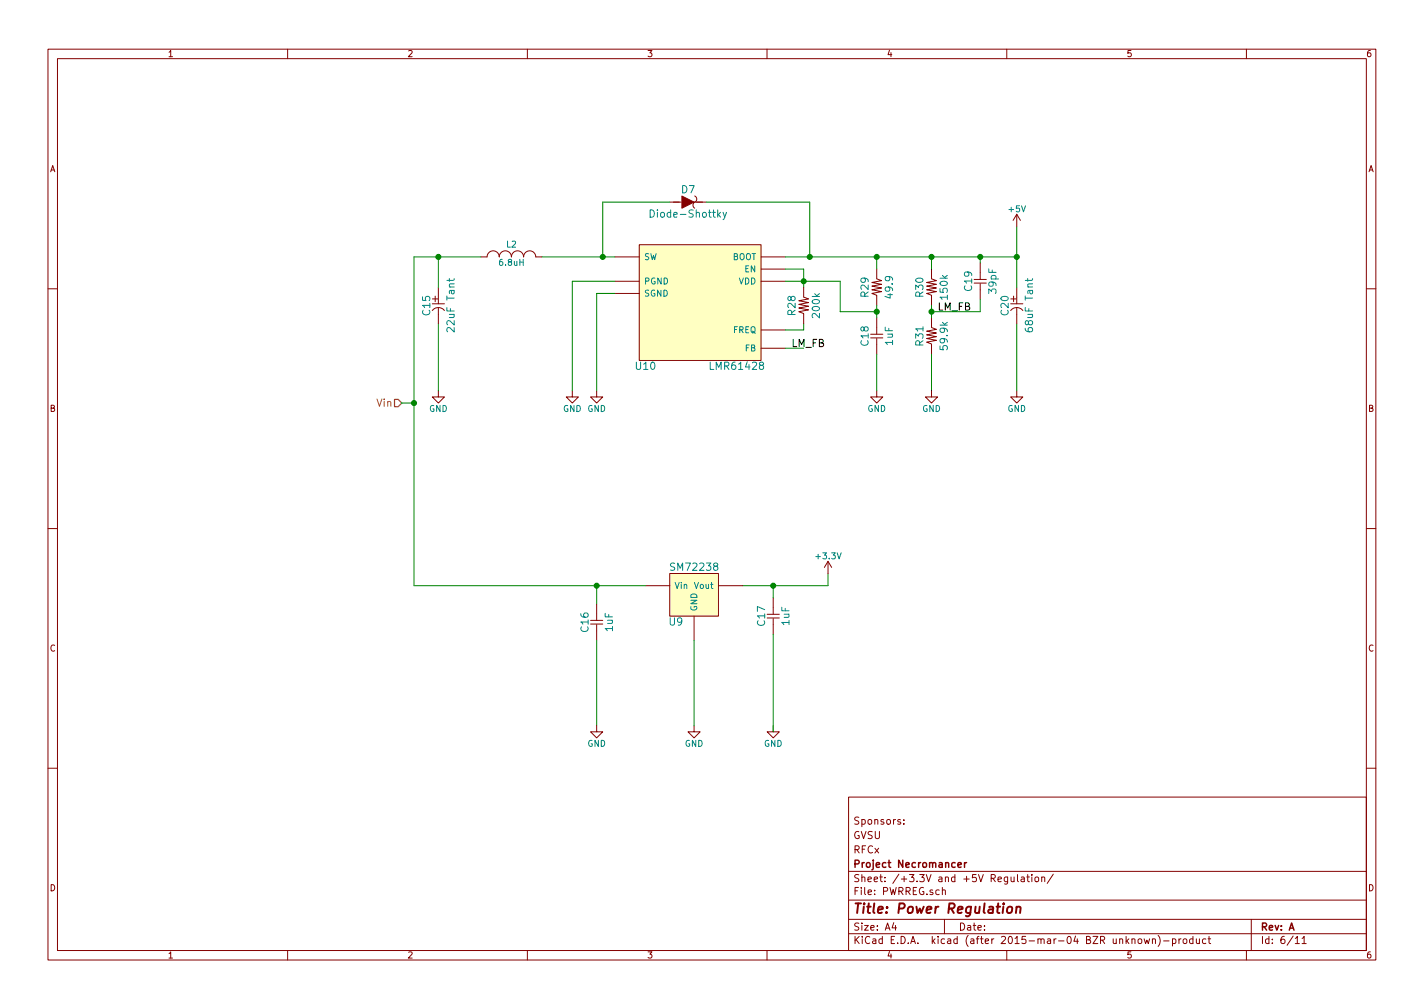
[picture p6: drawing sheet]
<svg xmlns="http://www.w3.org/2000/svg" width="297mm" height="210mm" viewBox="0 0 297 210" stroke-linecap="round" stroke-linejoin="round" font-family="sans-serif">
<g fill="none" stroke="#840000" stroke-width=".21">
<path d="M10 10.3h277v189.9h-277zM12 12.2h273v186.1h-273zM60 10.3v1.9M110 10.3v1.9M160 10.3v1.9M210 10.3v1.9M260 10.3v1.9M91.4 59.9v2M100.3 53.6h1.3a1.27 1.27 0 0 1 1.3-1.3 1.27 1.27 0 0 1 1.2 1.3 1.27 1.27 0 0 1 1.3-1.3 1.27 1.27 0 0 1 1.3 1.3 1.27 1.27 0 0 1 1.2-1.3 1.27 1.27 0 0 1 1.3 1.3 1.27 1.27 0 0 1 1.3-1.3 1.27 1.27 0 0 1 1.3 1.3h1.2M128.3 53.6h5M128.3 58.7h5M133.3 51h25.4v24.2h-25.4z"/>
<path d="M139.7 42.2h2.4M144.9 40.9h.1a.69 .69 0 0 1-.1 1.3M144.9 42.2a.74 .74 0 0 0 0 1.2M144.9 42.2h2.4M158.7 53.6h5.1M158.7 56.1h5.1M158.7 58.7h5.1M167.6 59.9v2.1l1.1 .4-2.1 .3 2.1 .4-2.1 .4 2.1 .4-2.1 .4 2.1 .3-2.1 .4 1 .4v2.2M182.9 56.1v2.1l1 .3-2 .4 2 .4-2 .4 2 .4-2 .3 2 .4-2 .4 1 .4v.1M194.3 56.1v2.1l1 .3-2 .4 2 .4-2 .4 2 .4-2 .3 2 .4-2 .4 1 .4v.1M203.2 59h2.5M203.2 58.3h2.5"/>
<path d="M204.5 54.9v3.4M204.5 59.2v3.3M212.1 44.7v2.5M212.1 59.9v2M212.1 44.7l-.8 1.3M212.1 44.7l.8 1.3M10 60.2h2M90.2 64.8a1.62 1.62 0 0 1 2.5 0M90.2 63.4h2.5M91.4 64.3v3.3M128.3 61.2h5M158.7 72.6h5.1"/>
<path d="M158.7 68.8h5.1M181.6 70.5h2.5M181.6 69.7h2.5M182.9 61.7v2M182.9 66.3v3.4M182.9 70.6v3.3M194.3 66.3v2l1 .4-2 .4 2 .4-2 .3 2 .4-2 .4 2 .4-2 .4 1 .3v.2M194.3 61.7v2M194.3 71.9v2M210.8 64.8a1.62 1.62 0 0 1 2.6 0M210.8 63.4h2.6M212.1 64.3v3.3"/>
<path d="M285 60.2h2M91.4 81.5v1.3h1.3l-1.3 1.3-1.2-1.3h1.2M119.4 81.5v1.3h1.2l-1.2 1.3-1.3-1.3h1.3M124.5 81.5v1.3h1.2l-1.2 1.3-1.3-1.3h1.3M182.9 81.5v1.3h1.2l-1.2 1.3-1.3-1.3h1.3M194.3 81.5v1.3h1.3l-1.3 1.3-1.3-1.3h1.3M212.1 81.5v1.3h1.3l-1.3 1.3-1.3-1.3h1.3M10 110.3h2M139.7 119.6h10.2v8.9h-10.2zM172.7 117.1l-.7 1.3M172.7 117.1v2.5M172.7 117.1l.8 1.3"/>
<path d="M285 110.3h2M123.2 130.2h2.5M123.2 129.4h2.5M124.5 126v3.4M124.5 130.3v3.3M134.6 122.2h5.1M144.8 128.5v5.1M149.9 122.2h5M160 128.9h2.6M160 128.1h2.6M161.3 124.7v3.4M161.3 129v3.3"/>
<path d="M124.5 151.4v1.2h1.2l-1.2 1.3-1.3-1.3h1.3M144.8 151.4v1.2h1.2l-1.2 1.3-1.3-1.3h1.3M161.3 151.4v1.2h1.3l-1.3 1.3-1.3-1.3h1.3M10 160.2h2M177 166.3h108v32h-108zM188.5 171.8v.1M188.5 171v.1M285 160.2h2M60 198.3v1.9M110 198.3v1.9M160 198.3v1.9M177 194.8h108"/>
<path d="M177 191.8h108M177 187.8h108M177 181.8h108M186.4 192.5l-.3 1h.9M186.8 193v1M196.6 185.7l.2-.1 .4 .1v.9M196.6 185.1v1.5M197 191.8v3M210 198.3v1.9M210.9 182.9l.1 .9 .3 .1 .2-.1M211.5 182.9v1M212.2 182.4v1.3l.2 .2"/>
<path d="M213 183h.6l.1 .9M213.7 183.3l-.5 .1-.2 .2 .2 .3 .5-.1M214.2 182.9h.5M214.4 182.4v1.3l.3 .2M215.2 182.4v.2M215.2 182.9v1M216 183.1l.2-.2 .4 .2 .1 .5-.2 .2-.3 .1-.2-.1zM217.3 183.1l.2-.2 .4 .1v.9M217.3 182.9v1M219.7 182.3l-1.3 2M237.5 196l.2-.2 .4 .2 .1 .5-.2 .2-.3 .1-.2-.1zM238.7 195.8l.3 1 .2-.7 .3 .7 .3-1"/>
<path d="M240.4 196l.2-.2 .4 .1v.9M240.4 195.8v1M241.6 195.1a1.71 1.71 0 0 1 0 2.3M242.7 196.3h1.2M244.6 195.9l.4-.1 .3 .3-.1 .6h-.6M244.6 195.8v1.5M245.9 195.8v1M246.4 195.8l-.5 .3M246.9 196l.2-.2 .4 .2 .1 .5-.2 .2-.3 .1-.2-.1zM248.8 195.9l-.4-.1-.3 .3 .1 .6 .2 .1 .4-.1M248.8 195.3v1.5M249.6 195.8v.9l.4 .1 .2-.1"/>
<path d="M250.2 195.8v1M251.5 195.9l-.4-.1-.3 .3 .1 .6 .2 .1 .4-.1M252 195.8h.6M252.2 195.3v1.3l.4 .2M260 198.3v1.9M261 191.8v6.5M270.2 195.8l.4-.5v1.5M270.2 196.8h.8M271.6 195.8l.4-.5v1.5M271.6 196.8h.9"/>
</g>
<path d="M210.2 189.3l.3-.2 .6 .2v.8l-.4 .3-.6-.1zM212 189.3l.3-.2 .5 .1v1.2M212.1 189.1l-.2 1.3" fill="none" stroke="#840000" stroke-width=".41"/>
<path d="M201.2 179.9v1M201.6 179.9l-.4 .3M199.8 180.4l.7-.1v-.3l-.4-.1-.3 .2 .1 .7h.6" fill="none" stroke="#840000" stroke-width=".3"/>
<g fill="#ffffc2" stroke="#ffffc2" stroke-width=".25">
<path d="M133.3 51h25.4v24.2h-25.4z"/>
<path d="M139.7 119.6h10.2v8.9h-10.2z"/>
</g>
<path d="M93.7 58.1v.6M94.7 58.1l-.2 .4h-1.3M135.6 43.8a.77 .77 0 0 1 .9 .7 .77 .77 0 0 1-.9 .8zM150.8 44.3l.4 1M151.5 44.3l-.5 1.4-.2 .1M214.4 58.1v.6M215.4 58.1l-.2 .4h-1.3" fill="none" stroke="#008484" stroke-width=".21"/>
<g fill="none" stroke="#008400" stroke-width=".21">
<path d="M91.4 53.6v6.3M100.3 53.6h-13.9v68.6h48.2M113 53.6h15.3M128.3 58.7h-8.9v22.8M139.7 42.2h-14v11.4M147.3 42.2h21.6v11.4M163.8 53.6h48.3M163.8 58.7h11.5v6.3h7.6M163.8 56.1h3.8v3.8M182.9 53.6v2.5M194.3 53.6v2.5M204.5 53.6v1.3"/>
<path d="M212.1 47.2v12.7M91.4 67.6v13.9M128.3 61.2h-3.8v20.3M163.8 72.6h3.8M167.6 67.6v1.2h-3.8M182.9 63.7v2.6M182.9 73.9v7.6M194.3 63.7v2.6M194.3 73.9v7.6M204.5 62.5v2.5h-10.2M212.1 67.6v13.9M83.8 84.1h2.6"/>
<path d="M172.7 119.6v2.6h-17.8M124.5 122.2v3.8M124.5 133.6v17.8M144.8 133.6v17.8M161.3 122.2v2.5M161.3 132.3v20.3"/>
</g>
<path d="M142.2 40.9l2.6 1.3-2.6 1.2z" fill="#840000" stroke="#840000" stroke-width=".21"/>
<g fill="#008400" stroke="#008400" stroke-width=".25">
<circle cx="125.7" cy="53.6" r=".51"/>
<circle cx="167.6" cy="58.7" r=".51"/>
<circle cx="168.9" cy="53.6" r=".51"/>
<circle cx="182.9" cy="65" r=".51"/>
<circle cx="194.3" cy="65" r=".51"/>
<circle cx="182.9" cy="53.6" r=".51"/>
<circle cx="194.3" cy="53.6" r=".51"/>
<circle cx="204.5" cy="53.6" r=".51"/>
<circle cx="91.4" cy="53.6" r=".51"/>
<circle cx="212.1" cy="53.6" r=".51"/>
<circle cx="86.4" cy="84.1" r=".51"/>
<circle cx="124.5" cy="122.2" r=".51"/>
<circle cx="161.3" cy="122.2" r=".51"/>
</g>
<path d="M82.3 83.3h.8l.7 .8-.7 .7h-.8z" fill="none" stroke="#848400" stroke-width=".25"/>
<text font-size="2.8" fill="#840000" x="178" y="190.5">Title: Power Regulation</text>
<g font-size="2.1" fill="#008484">
<text x="142.2" y="40.3">D7</text>
<text x="136.3" y="45.4">Diode-Shottky</text>
<text x="89.7" y="65.7" transform="rotate(-90 89.7 65.7)">C15</text>
<text x="165.9" y="65.7" transform="rotate(-90 165.9 65.7)">R28</text>
<text x="181.2" y="61.9" transform="rotate(-90 181.2 61.9)">R29</text>
<text x="186.3" y="62" transform="rotate(-90 186.3 62)">49.9</text>
<text x="192.6" y="61.9" transform="rotate(-90 192.6 61.9)">R30</text>
<text x="197.7" y="62.3" transform="rotate(-90 197.7 62.3)">150k</text>
<text x="202.8" y="60.6" transform="rotate(-90 202.8 60.6)">C19</text>
<text x="207.8" y="61.1" transform="rotate(-90 207.8 61.1)">39pF</text>
<text x="210.4" y="65.7" transform="rotate(-90 210.4 65.7)">C20</text>
<text x="94.8" y="68.8" transform="rotate(-90 94.8 68.8)">22uF Tant</text>
<text x="171" y="66.1" transform="rotate(-90 171 66.1)">200k</text>
<text x="186.3" y="72" transform="rotate(-90 186.3 72)">1uF</text>
<text x="215.5" y="68.8" transform="rotate(-90 215.5 68.8)">68uF Tant</text>
<text x="132.7" y="77.1">U10</text>
<text x="148.4" y="77.1">LMR61428</text>
<text x="181.2" y="72" transform="rotate(-90 181.2 72)">C18</text>
<text x="192.6" y="72" transform="rotate(-90 192.6 72)">R31</text>
<text x="197.7" y="72.7" transform="rotate(-90 197.7 72.7)">59.9k</text>
<text x="140.2" y="119">SM72238</text>
<text x="122.8" y="131.7" transform="rotate(-90 122.8 131.7)">C16</text>
<text x="127.8" y="131.7" transform="rotate(-90 127.8 131.7)">1uF</text>
<text x="139.6" y="130.5">U9</text>
<text x="159.6" y="130.4" transform="rotate(-90 159.6 130.4)">C17</text>
<text x="164.7" y="130.4" transform="rotate(-90 164.7 130.4)">1uF</text>
</g>
<g font-size="2.1" fill="#840000">
<text x="91.4" y="63" transform="rotate(-90 91.4 63)">+</text>
<text x="212.1" y="63" transform="rotate(-90 212.1 63)">+</text>
<text x="178" y="172">Sponsors:</text>
<text x="178" y="178">RFCx</text>
<text x="178" y="175">GVSU</text>
<text x="178" y="184">Sheet: /+3.3V and +5V Regulation/</text>
<text x="178" y="181">Project Necromancer</text>
<text x="178" y="186.7">File: PWRREG.sch</text>
<text x="178" y="196.9">KiCad E.D.A. kicad (after 2015-mar-04 BZR unknown)-product</text>
<text x="178" y="194.1">Size: A4</text>
<text x="200" y="194.1">Date:</text>
<text x="263" y="194.1">Rev: A</text>
<text x="263" y="196.9">Id: 6/11</text>
</g>
<g font-size="2.1">
<text x="195.6" y="64.8">LM_FB</text>
<text x="165.1" y="72.4">LM_FB</text>
</g>
<text font-size="2.1" fill="#848400" x="78.6" y="84.8">Vin</text>
<g font-size="1.8" fill="#840000">
<text x="35" y="11.9">1</text>
<text x="85" y="11.9">2</text>
<text x="135" y="11.9">3</text>
<text x="185" y="11.9">4</text>
<text x="235" y="11.9">5</text>
<text x="285" y="11.9">6</text>
<text x="10.4" y="35.9">A</text>
<text x="285.4" y="35.9">A</text>
<text x="10.4" y="85.9">B</text>
<text x="285.4" y="85.9">B</text>
<text x="10.4" y="135.9">C</text>
<text x="285.4" y="135.9">C</text>
<text x="10.4" y="185.9">D</text>
<text x="285.4" y="185.9">D</text>
<text x="35" y="199.9">1</text>
<text x="85" y="199.9">2</text>
<text x="135" y="199.9">3</text>
<text x="185" y="199.9">4</text>
<text x="235" y="199.9">5</text>
<text x="285" y="199.9">6</text>
</g>
<g font-size="1.8" fill="#008484">
<text x="210.5" y="44.2">+5V</text>
<text x="105.7" y="51.6">L2</text>
<text x="104.3" y="55.4">6.8uH</text>
<text x="134.4" y="59.3">PGND</text>
<text x="134.4" y="54.2">SW</text>
<text x="152.6" y="54.2">BOOT</text>
<text x="154" y="59.3">VDD</text>
<text x="155.3" y="56.8">EN</text>
<text x="134.4" y="61.8">SGND</text>
<text x="152.8" y="69.5">FREQ</text>
<text x="155.4" y="73.3">FB</text>
<text x="89.5" y="85.9">GND</text>
<text x="117.4" y="85.9">GND GND</text>
<text x="180.9" y="85.9">GND</text>
<text x="192.4" y="85.9">GND</text>
<text x="210.1" y="85.9">GND</text>
<text x="170.4" y="116.6">+3.3V</text>
<text x="140.7" y="122.8">Vin</text>
<text x="144.9" y="122.8">Vout</text>
<text x="145.4" y="127.5" transform="rotate(-90 145.4 127.5)">GND</text>
<text x="122.5" y="155.7">GND</text>
<text x="142.8" y="155.7">GND</text>
<text x="159.3" y="155.7">GND</text>
</g>
</svg>
